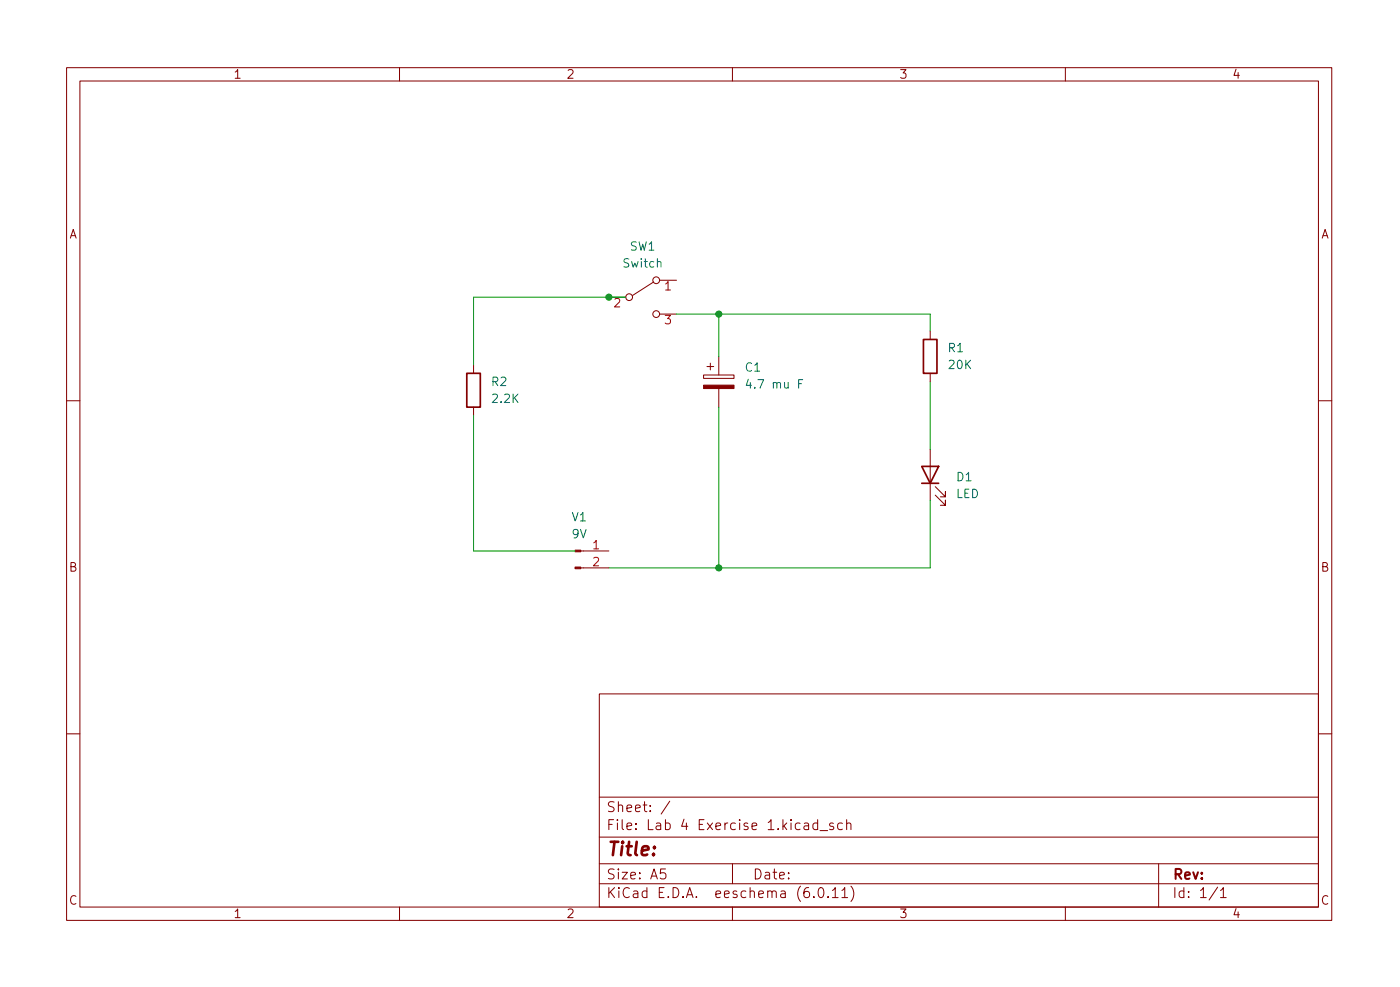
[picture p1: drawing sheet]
<svg xmlns="http://www.w3.org/2000/svg" width="210mm" height="148mm" viewBox="0 0 210 148" stroke-linecap="round" stroke-linejoin="round" font-family="sans-serif">
<g fill="none" stroke="#840000" stroke-width=".15">
<path d="M10 10.2h190v128h-190zM12 12.2h186v124h-186zM60 10.2v2M110 10.2v2M160 10.2v2M71.1 54.8v1.2M91.4 44.6h2.6M98.2 42.3l-3.2 2.1M99.1 42.1h2.5M99.1 47.2h2.5M105.7 56.3h4.5v.5h-4.5zM106.2 55h1"/>
<path d="M106.7 54.5v1M107.9 53.5v2.8M107.9 58.3v2.8M139.7 49.7v1.3M139.7 56v1.3M10 60.2h2M71.1 61.1v1.3M139.7 67.5v7.6M140.5 74.3l1.5 1.6v-.8v.8h-.8M140.5 73.1l1.5 1.5v-.8v.8h-.8M198 60.2h2M87.2 85.3h4.2"/>
<path d="M87.2 82.7h4.2M10 110.2h2M90 104.2h108v32h-108zM90 119.7h108M198 110.2h2M60 136.2v2M90 132.7h108M90 129.7h108M90 125.7h108M95.5 124.4v.1M95.5 123.6v.2M97.7 121.7v.1"/>
<path d="M97.7 120.9v.2M100.6 120.3l-1.3 1.9M105 123.8h.5M105.7 123h-.7v1.5h.7M110 136.2v2M110 129.7v3M115.4 123.5l.4-.5v1.5M115.4 124.5h.8M117.3 133.8h.6v.9M117.9 134.1l-.5 .1a.29 .29 0 0 0-.2 .3 .29 .29 0 0 0 .2 .2h.5M127.8 133a1.72 1.72 0 0 1 0 2.3M160 136.2v2"/>
<path d="M174 129.7v6.5M183.3 133.7l.4-.5v1.5M183.3 134.7h.9"/>
<circle cx="94.5" cy="44.6" r=".51"/>
<circle cx="98.6" cy="47.2" r=".51"/>
<circle cx="98.6" cy="42.1" r=".51"/>
</g>
<path d="M92.3 44.9l.5-.1 .2 .1 .1 .3-.8 .9h.8M99.9 47.3h.8l-.4 .5 .3 .1v.6l-.1 .1h-.4l-.2-.1M100 42.6l.3-.3v1.2" fill="none" stroke="#a90000" stroke-width=".15"/>
<path d="M98.7 39.4l.2-.1h.3l.1 .8" fill="none" stroke="#006464" stroke-width=".15"/>
<g fill="#840000" stroke="#840000" stroke-width=".15">
<path d="M86.4 85.1h.8v.3h-.8z"/>
<path d="M86.4 82.6h.8v.2h-.8z"/>
<path d="M105.7 57.8h4.5v.5h-4.5z"/>
</g>
<path d="M70.1 56h2v5.1h-2zM138.7 51h2v5h-2zM138.4 70h2.6l-1.3 2.6zM138.4 72.6h2.6" fill="none" stroke="#840000" stroke-width=".25"/>
<path d="M94 44.6h-22.9v10.2M101.6 47.2h38.1v2.5M107.9 47.2v6.3M139.7 57.3v10.2M71.1 62.4v20.3h15.3M107.9 61.1v24.2M139.7 75.1v10.2h-48.3" fill="none" stroke="#009600" stroke-width=".15"/>
<g fill="#009600" stroke="#009600" stroke-width=".15">
<circle cx="107.9" cy="47.2" r=".46"/>
<circle cx="107.9" cy="85.3" r=".46"/>
<circle cx="91.4" cy="44.6" r=".46"/>
</g>
<text font-size="2.8" fill="#840000" x="91" y="129.1">Title:</text>
<g font-size="2.1" fill="#840000">
<text x="91" y="125.1">File:</text>
<text x="91" y="122.4">Sheet:</text>
<text x="97.4" y="125.1">Lab</text>
<text x="102.9" y="125.1">4</text>
<text x="105.9" y="125.1">Exercise</text>
<text x="116.8" y="125.1">1.kicad_sch</text>
<text x="91" y="135.3">KiCad</text>
<text x="91" y="132.5">Size:</text>
<text x="97.7" y="132.5">A5</text>
<text x="98.7" y="135.3">E.D.A.</text>
<text x="107.6" y="135.3">eeschema</text>
<text x="113" y="132.5">Date:</text>
<text x="120" y="135.3">(6.0.11)</text>
<text x="176" y="132.5">Rev:</text>
<text x="176" y="135.3">Id:</text>
<text x="180.1" y="135.3">1/1</text>
</g>
<g font-size="1.8" fill="#840000">
<text x="35" y="12.2">1</text>
<text x="85" y="12.2">2</text>
<text x="135" y="12.2">3</text>
<text x="185" y="12.2">4</text>
<text x="10.4" y="36.2">A</text>
<text x="198.4" y="36.2">A</text>
<text x="10.3" y="86.2">B</text>
<text x="198.3" y="86.2">B</text>
<text x="10.3" y="136.2">C</text>
<text x="198.3" y="136.2">C</text>
<text x="35" y="138.2">1</text>
<text x="85" y="138.2">2</text>
<text x="135" y="138.2">3</text>
<text x="185" y="138.2">4</text>
</g>
<g font-size="1.8" fill="#006464">
<text x="93.4" y="40.6">Switch</text>
<text x="94.5" y="38">SW1</text>
<text x="142.2" y="53.3">R1</text>
<text x="73.7" y="58.3">R2</text>
<text x="111.8" y="56.2">C1</text>
<text x="111.8" y="58.7">4.7</text>
<text x="115.9" y="58.7">mu</text>
<text x="119.9" y="58.7">F</text>
<text x="142.2" y="55.8">20K</text>
<text x="73.7" y="60.9">2.2K</text>
<text x="143.5" y="72.6">D1</text>
<text x="143.5" y="75.2">LED</text>
<text x="85.8" y="78.7">V1</text>
<text x="85.8" y="81.2">9V</text>
</g>
<g font-size="1.8" fill="#a90000">
<text x="99.6" y="44.4">1</text>
<text x="88.9" y="82.5">1</text>
<text x="88.9" y="85">2</text>
</g>
</svg>
